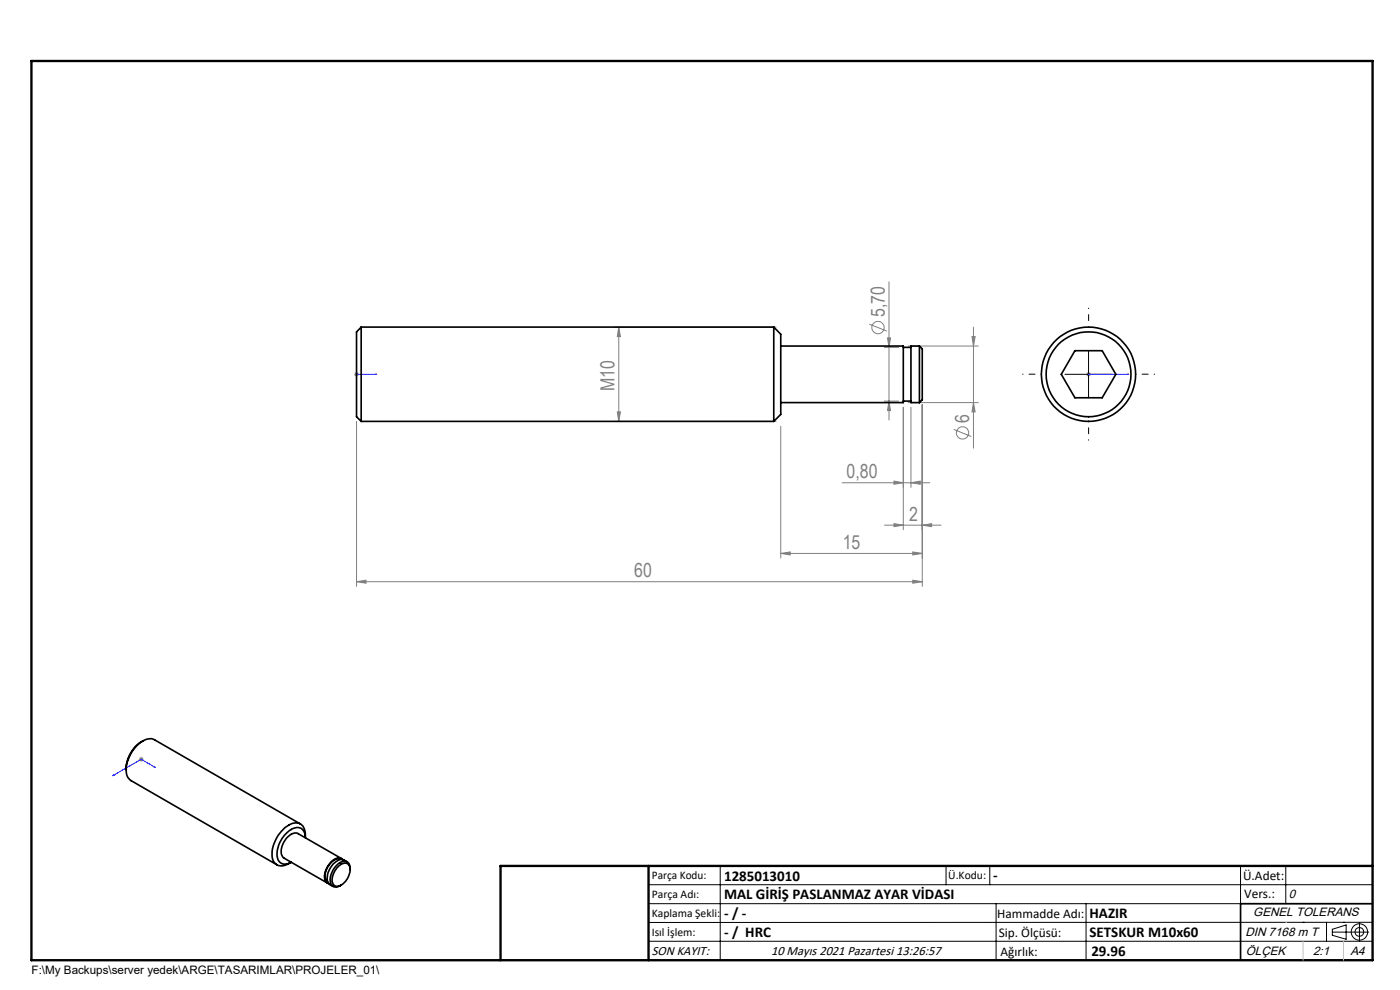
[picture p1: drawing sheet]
<svg xmlns="http://www.w3.org/2000/svg" width="297mm" height="210mm" viewBox="0 0 297 210" stroke-linecap="round" stroke-linejoin="round" font-family="sans-serif">
<g fill="none" stroke="#808080" stroke-width=".21">
<path d="M188.6 59.8v29.3M75.1 79.4h1M75.3 79l.7 .8M75.6 78.9v1M76 79l-.7 .8M130.3 69.4h34.3M131.3 69.4l.3 2h-.6zM131.3 69.4v20M184.4 68.7l3.7 1.5M187.6 73.7h3M188.3 71.7h.6l-.3 2zM192.7 73.4h14.8"/>
<path d="M206.2 71.4h.7l-.4 2zM206.5 69.4v25.7M230.4 79.4h1M230.6 79l.7 .8M230.9 78.9v1M231.3 79l-.7 .8M75.6 89.4v35M130.3 89.4h34.3M131 87.4h.6l-.3 2zM165.6 90.4v28M187.6 85.1h3M188.6 85.1l.3 2h-.6z"/>
<path d="M191.6 86.4v26M192.7 85.4h14.8M193.3 86.4v17M195.7 85.8v38.6M202.3 91.1l3.8 1.5M206.5 85.4l.4 2h-.7zM165.6 117.4l2-.3v.6zM165.6 117.4h30.1M178.6 102.4h18.6M187.6 111.4h12M189.7 111.1l1.9 .3-1.9 .3zM189.7 102.1l1.9 .3-1.9 .3z"/>
<path d="M193.3 102.4l1.9-.3v.6zM193.6 117.1l2.1 .3-2.1 .3zM195.7 111.4l1.9-.3v.6zM75.6 123.4l2-.3v.6zM75.6 123.4h120.1M193.6 123.1l2.1 .3-2.1 .3zM29.5 161.1h.9M29.6 160.7l.7 .7M30 160.5v1.1M30.3 160.7l-.7 .7"/>
<circle cx="186.3" cy="69.5" r="1.31"/>
<circle cx="204.2" cy="91.8" r="1.3"/>
</g>
<g fill="none" stroke="#000" stroke-width=".21">
<path d="M225.9 79.4h10M230.9 74.4v10M137.6 187.7h153.6M137.6 191.7h153.6M137.6 199.7h153.6M152.8 183.7v20M200.7 183.7v4M210 183.7v4M211.3 191.7v12M230.4 191.7v12M263.2 183.7v20M272.8 183.7v8"/>
<path d="M276.4 195.6h.1M281.4 195.6v4.1M282.6 197.7h7.8M282.6 197.1l3-.9v3l-3-.8zM285 195.6h.1M288.4 195.8v3.8M291.2 195.6l-153.6 .1"/>
<circle cx="288.4" cy="197.7" r="1.74"/>
<circle cx="288.4" cy="197.7" r=".93"/>
</g>
<path d="M75.5 79.4h.2zM75.6 79.4h.1M75.6 79.4h4.3M79.9 79.4h-.4h.4M230.8 79.4h.2zM230.9 79.4h.1M230.9 79.4h8.6M239.5 79.4h-.4h.4M24.1 164.4h.2l-.4 .2zM32.6 162.7l.1-.1 .3 .2zM33 162.8l-3-1.7-6.1 3.5" fill="none" stroke="#00f" stroke-width=".21"/>
<path d="M220.9 79.4h-4M230.9 69.4v-4M240.9 79.4h4M230.9 89.4v4" fill="none" stroke="#000" stroke-width=".21" stroke-dasharray="15.2 1.3 1.3 1.3" stroke-dashoffset="15.1"/>
<path d="M106.2 203.7h185" fill="none" stroke="#000" stroke-width=".25"/>
<path d="M291.2 191.7h-28v12" fill="none" stroke="#000" stroke-width=".35"/>
<path d="M6.7 12.9h284.5v190.8h-284.5zM137.6 183.7v20M291.2 183.7h-185v20" fill="none" stroke="#000" stroke-width=".5"/>
<path d="M272.8 195.6h.1M276.4 199.7v4M285 199.7v4" fill="none" stroke="#c0c0c0" stroke-width=".21"/>
<g fill="#00f">
<path d="M79.5 79.4h.4zM75.5 79.4h.2z"/>
<path d="M32.6 162.7l.4 .1-.3-.2zM24.1 164.4l-.2 .2 .4-.2zM230.8 79.4h.2zM239.1 79.4h.4z"/>
</g>
<g fill="#808080">
<path d="M195.7 111.4l1.9-.3v.6zM189.7 111.1l1.9 .3-1.9 .3zM193.6 117.1l2.1 .3-2.1 .3zM165.6 117.4l2-.3v.6zM193.6 123.1l2.1 .3-2.1 .3zM75.6 123.4l2-.3v.6z"/>
<path d="M189.7 102.1l1.9 .3-1.9 .3zM193.3 102.4l1.9-.3v.6z"/>
<path d="M206.5 85.4l.4 2h-.7zM206.2 71.4h.7l-.4 2z"/>
<path d="M131.3 69.4l.3 2h-.6zM131 87.4h.6l-.3 2zM188.3 71.7h.6l-.3 2zM188.6 85.1l.3 2h-.6z"/>
</g>
<g fill="none" stroke="#000" stroke-width=".35">
<path d="M76.6 69.4v20M76.6 69.4l-1 1v18l1 1M76.6 69.4h87.5M164.1 69.4v20M164.1 69.4l1.5 1.5v17l-1.5 1.5M165.6 73.4h26v12h-26M191.6 73.7h1.7M195.1 73.4h-1.8v12h1.8M195.1 73.4v12M195.1 73.4l.6 .6v10.8l-.6 .6M228 74.4h5.8l2.9 5-2.9 5h-5.8l-2.9-5zM76.6 89.4h87.5"/>
<path d="M191.6 85.1h1.7M30.3 157.2a6.9 6.9 0 0 0-3.5 6.1M60.3 175.7a3.3 3.3 0 0 1 3.3-1 2.8 2.8 0 0 1 1.2 3 1.82 1.82 0 0 0-.9-2 1.82 1.82 0 0 0-2.1 .3 5.9 5.9 0 0 0-2.8 6.4 1.83 1.83 0 0 0 2.8 .5 2.68 2.68 0 0 1-3.4 .3 4 4 0 0 1-.2-4.5 7.7 7.7 0 0 1 2.1-3zM63.7 174.8l-30.9-17.9a3 3 0 0 0-3.5 1 7 7 0 0 0-2.3 6.7l.8 1 30.9 17.8M71.4 184.1a1.92 1.92 0 0 1 2.4-.8 2.93 2.93 0 0 1-.7 3.9 1.59 1.59 0 0 1-2.3 .5 3.1 3.1 0 0 1 .6-3.6zM72.5 182.1l-9.2-5.3a2.27 2.27 0 0 0-2.7 1.3 3.1 3.1 0 0 0-.5 3.8l9.4 5.4M72.5 182.3a2.13 2.13 0 0 0-2.6 1.1 3 3 0 0 0-.5 3.7l.2 .1M72.7 182.3a1.8 1.8 0 0 0-2.6 .7 3.7 3.7 0 0 0-1 4l.7 .5M73.7 182.8l-.7-.4a2.16 2.16 0 0 0-2.6 1.2 3.6 3.6 0 0 0-.7 3.7l1 .7M74.3 184.5a1.4 1.4 0 0 0-.7-1.7 1.4 1.4 0 0 0-1.7 .3 4.2 4.2 0 0 0-1.7 4.5 1.34 1.34 0 0 0 2.2 .1"/>
<circle cx="230.9" cy="79.4" r="10"/>
<circle cx="230.9" cy="79.4" r="9"/>
</g>
<g font-size="4.1" fill="#808080">
<text x="187.7" y="67.3" transform="rotate(-90 187.7 67.3)">5,70</text>
<text x="130.4" y="82.9" transform="rotate(-90 130.4 82.9)">M10</text>
<text x="205.6" y="89.7" transform="rotate(-90 205.6 89.7)">6</text>
<text x="179.6" y="101.4">0,80</text>
<text x="192.9" y="110.4">2</text>
<text x="178.8" y="116.4">15</text>
<text x="134.6" y="122.4">60</text>
</g>
<g font-size="3.2">
<text x="153.6" y="186.8">1285013010</text>
<text x="153.6" y="190.8">MAL GİRİŞ PASLANMAZ AYAR VİDASI</text>
<text x="210.7" y="186.6">-</text>
<text x="153.6" y="194.8">- / -</text>
<text x="231.1" y="194.7">HAZIR</text>
<text x="153.6" y="198.8">- / HRC</text>
<text x="231.1" y="198.8">SETSKUR M10x60</text>
<text x="231.5" y="202.8">29.96</text>
</g>
<g font-size="2.8">
<text x="263.7" y="186.7">Ü.Adet:</text>
<text x="263.9" y="190.5">Vers.:</text>
<text x="211.6" y="194.7">Hammadde Adı:</text>
<text x="138.3" y="202.6">SON KAYIT:</text>
<text x="163.6" y="202.6">10 Mayıs 2021 Pazartesi 13:26:57</text>
<text x="211.9" y="198.8">Sip. Ölçüsü:</text>
<text x="212.2" y="202.7">Ağırlık:</text>
</g>
<g font-size="2.6">
<text x="273.4" y="190.4">0</text>
<text x="265.9" y="194.4">GENEL TOLERANS</text>
<text x="264.2" y="198.5">DIN 7168 m T</text>
<text x="264.3" y="202.6">ÖLÇEK</text>
<text x="278.5" y="202.6">2:1</text>
<text x="286.5" y="202.6">A4</text>
</g>
<g font-size="2.5">
<text x="138.3" y="186.4">Parça Kodu:</text>
<text x="138.3" y="190.5">Parça Adı:</text>
<text x="201.2" y="186.5">Ü.Kodu:</text>
<text x="138.3" y="194.5">Kaplama Şekli:</text>
<text x="138.3" y="198.6">Isıl İşlem:</text>
<text x="6.7" y="206.7">F:\My Backups\server yedek\ARGE\TASARIMLAR\PROJELER_01\</text>
</g>
</svg>
